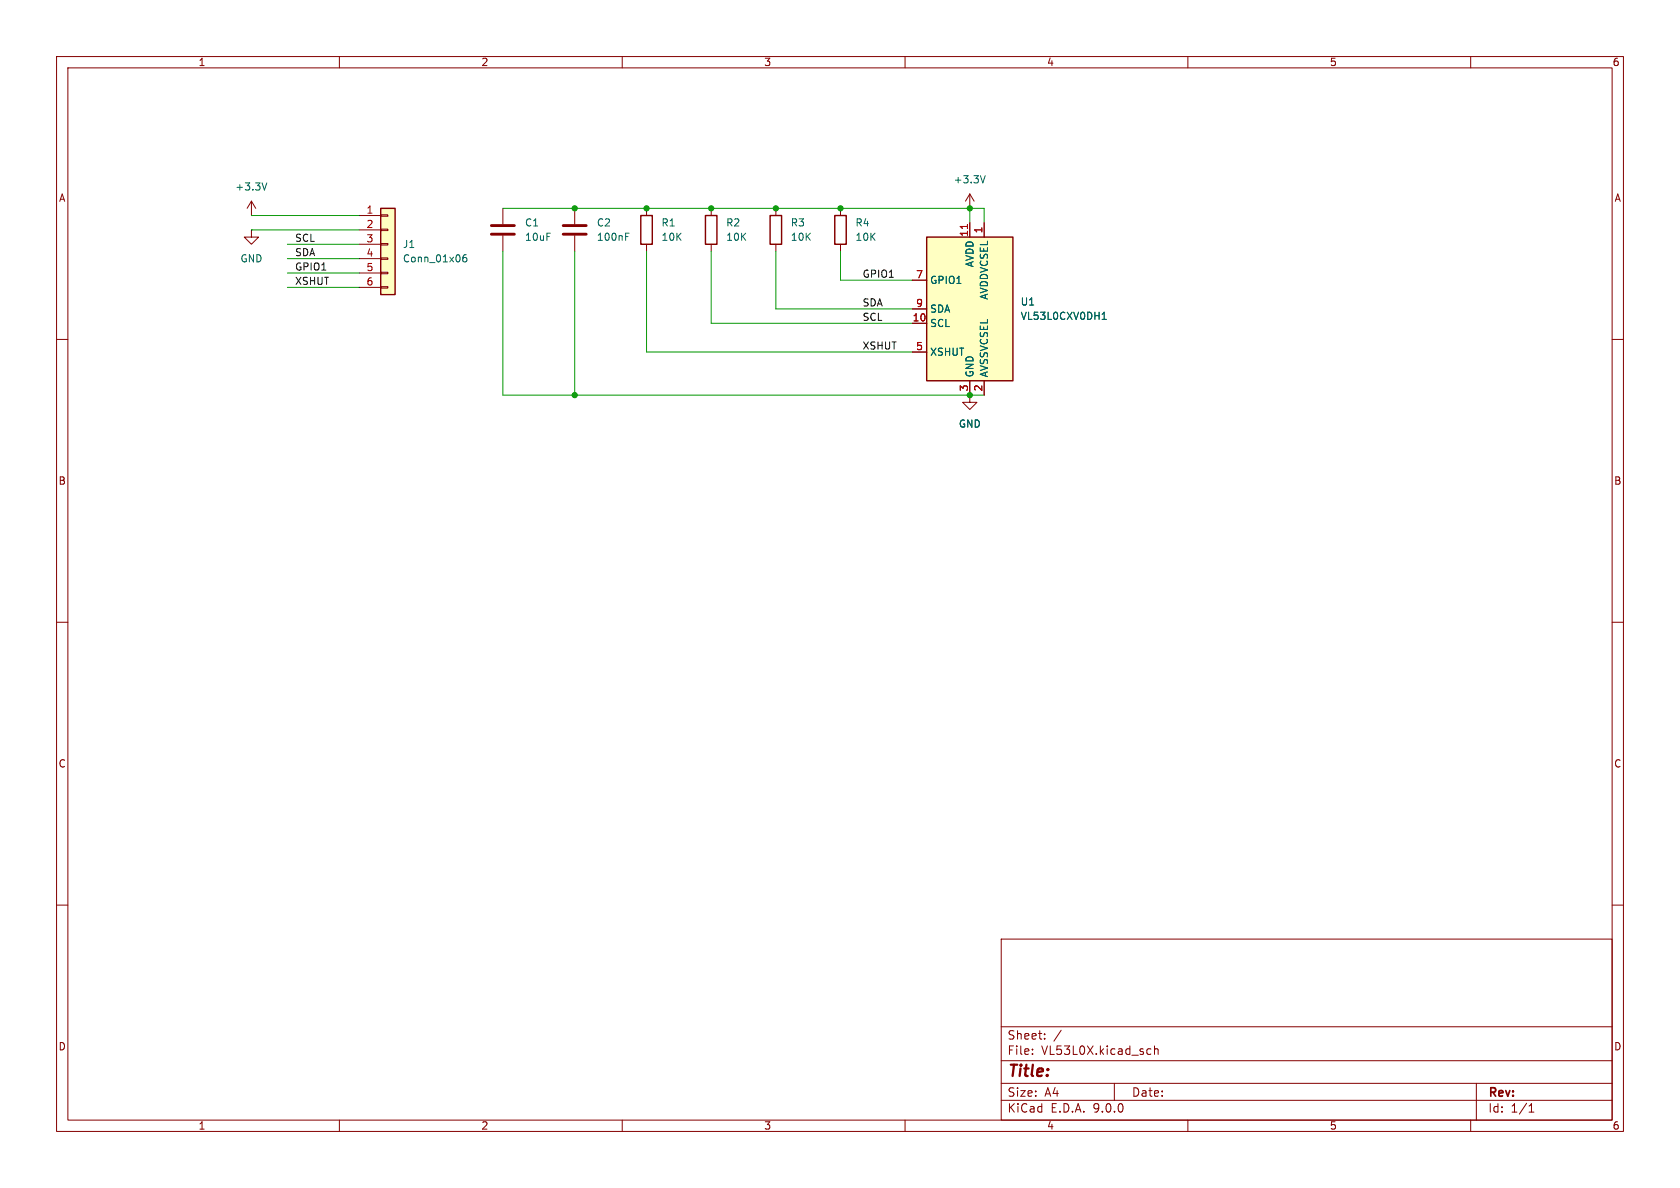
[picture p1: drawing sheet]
<svg xmlns="http://www.w3.org/2000/svg" width="297mm" height="210mm" viewBox="0 0 297 210" stroke-linecap="round" stroke-linejoin="round" font-family="sans-serif">
<g fill="none" stroke="#840000" stroke-width=".18">
<path d="M10 10h277v190h-277zM12 12h273v186h-273zM60 10v2M110 10v2M160 10v2M210 10v2M260 10v2M44.4 38.1h.1M44.4 35.6l-.7 1.2M44.4 35.6l.8 1.2M44.4 35.6v2.5M88.9 36.8v2.8"/>
<path d="M101.6 36.8v2.8M114.3 36.8v1.3M125.7 36.8v1.3M137.2 36.8v1.3M148.6 36.8v1.3M171.4 36.8h.1M171.4 34.3l-.7 1.3M171.4 34.3l.8 1.3M171.4 34.3v2.5M44.4 40.6v1.3h1.3l-1.3 1.3-1.2-1.3h1.2M44.4 40.6h.1M88.9 41.7v2.8"/>
<path d="M101.6 41.7v2.8M114.3 43.2v1.3M125.7 43.2v1.3M137.2 43.2v1.3M148.6 43.2v1.3M10 60h2M171.4 69.9v1.2h1.3l-1.3 1.3-1.2-1.3h1.2M171.4 69.9h.1M285 60h2M10 110h2M285 110h2M10 160h2"/>
<path d="M177 166h108v32h-108zM285 160h2M60 198v2M110 198v2M160 198v2M177 194.5h108M177 191.5h108M177 187.5h108M177 181.5h108M182.5 186.3v.1M182.5 185.5v.1M184.7 183.6v.1"/>
<path d="M184.7 182.8v.1M187.6 182.1l-1.3 2M197 191.5v3M203 185.4l.5 .1M203.5 186.3l-.5 .1M204.1 185.5l.2-.1 .4 .1v.9M204.1 184.9v1.5M210 198v2M260 198v2M261 191.5v6.5M270.3 196.6h.9M270.3 195.5l.4-.4v1.5"/>
</g>
<path d="M113.3 38.1h2v5.1h-2zM124.7 38.1h2v5.1h-2zM136.1 38.1h2.1v5.1h-2.1zM147.6 38.1h2v5.1h-2z" fill="none" stroke="#840000" stroke-width=".25"/>
<path d="M47.2 32.3l-.5 1.3M174.2 31.1l-.5 1.2M110.6 41.8h.4M110.6 41.2h.6" fill="none" stroke="#006464" stroke-width=".18"/>
<path d="M86.9 39.9h4M99.6 39.9h4M86.9 41.4h4M99.6 41.4h4" fill="none" stroke="#840000" stroke-width=".51"/>
<path d="M163.8 41.9h15.3v25.4h-15.3z" fill="#ffffc2"/>
<path d="M163.8 41.9h15.3v25.4h-15.3z" fill="none" stroke="#840000" stroke-width=".25"/>
<path d="M171.4 39.4v2.5M174 39.4v2.5M161.3 49.5h2.5M161.3 54.6h2.5M161.3 57.2h2.5M161.3 62.2h2.5M171.4 67.3v2.6M174 67.3v2.6" fill="none" stroke="#840000" stroke-width=".18"/>
<path d="M171 39.7v.7" fill="none" stroke="#a90000" stroke-width=".18"/>
<path d="M194.8 56.5h.8M194.8 55.6l.4-.4v1.3" fill="none" stroke="#006464" stroke-width=".18"/>
<path d="M67.3 36.8h2.5v15.3h-2.5z" fill="#ffffc2"/>
<path d="M67.3 36.8h2.5v15.3h-2.5z" fill="none" stroke="#840000" stroke-width=".25"/>
<g fill="none" stroke="#840000" stroke-width=".18">
<path d="M63.5 38.1h3.8M67.3 38h1.3v.2h-1.3zM171.4 39.4v2.5M174 39.4v2.5M63.5 40.6h3.8M63.5 43.2h3.8M63.5 45.7h3.8M63.5 48.3h3.8M63.5 50.8h3.8M67.3 40.5h1.3v.3h-1.3zM67.3 43.1h1.3v.2h-1.3zM67.3 45.6h1.3v.2h-1.3z"/>
<path d="M67.3 48.1h1.3v.3h-1.3zM67.3 50.7h1.3v.2h-1.3zM161.3 49.5h2.5M161.3 54.6h2.5M161.3 57.2h2.5M161.3 62.2h2.5M171.4 69.9h.1M171.4 67.3v2.6M174 67.3v2.6"/>
</g>
<path d="M82.4 45l-.3 .1a.86 .86 0 0 0 0 1.2l.4-.1v-.4l-.2-.3h-.2l-.3 .3M194.8 56.5h.8M194.8 55.6l.4-.4v1.3" fill="none" stroke="#006464" stroke-width=".18"/>
<g fill="none" stroke="#009600" stroke-width=".18">
<path d="M44.4 38.1h19.1M88.9 36.8h85.1v2.6M171.4 36.8v2.6M44.4 40.6h19.1M50.8 50.8h12.7M50.8 48.3h12.7M50.8 45.7h12.7M50.8 43.2h12.7M88.9 44.5v25.4h85.1M101.6 44.5v25.4M114.3 44.5v17.7h47M125.7 44.5v12.7h35.6"/>
<path d="M137.2 44.5v10.1h24.1M148.6 44.5v5h12.7"/>
</g>
<path d="M171 39.7v.7" fill="none" stroke="#a90000" stroke-width=".18"/>
<g fill="#009600" stroke="#009600" stroke-width=".18">
<circle cx="148.6" cy="36.8" r=".46"/>
<circle cx="171.4" cy="36.8" r=".46"/>
<circle cx="171.4" cy="69.9" r=".46"/>
<circle cx="137.2" cy="36.8" r=".46"/>
<circle cx="125.7" cy="36.8" r=".46"/>
<circle cx="114.3" cy="36.8" r=".46"/>
<circle cx="101.6" cy="36.8" r=".46"/>
<circle cx="101.6" cy="69.9" r=".46"/>
</g>
<text font-size="2.8" fill="#840000" x="178" y="190.9">Title:</text>
<g font-size="2.1" fill="#840000">
<text x="178" y="184">Sheet:</text>
<text x="178" y="186.7">File:</text>
<text x="184.1" y="186.7">VL53L0X.kicad_sch</text>
<text x="178" y="196.9">KiCad</text>
<text x="178" y="194.1">Size:</text>
<text x="184.7" y="194.1">A4</text>
<text x="185.7" y="196.9">E.D.A.</text>
<text x="193.3" y="196.9">9.0.0</text>
<text x="200" y="194.1">Date:</text>
<text x="263" y="194.3">Rev:</text>
<text x="263" y="196.9">Id:</text>
<text x="267.1" y="196.9">1/1</text>
</g>
<g font-size="1.8" fill="#840000">
<text x="35" y="11.9">1</text>
<text x="85" y="11.9">2</text>
<text x="135" y="11.9">3</text>
<text x="185" y="11.9">4</text>
<text x="235" y="11.9">5</text>
<text x="285" y="11.9">6</text>
<text x="10.3" y="35.9">A</text>
<text x="285.3" y="35.9">A</text>
<text x="10.3" y="85.9">B</text>
<text x="285.3" y="85.9">B</text>
<text x="10.3" y="135.9">C</text>
<text x="285.3" y="135.9">C</text>
<text x="10.3" y="185.9">D</text>
<text x="285.3" y="185.9">D</text>
<text x="35" y="199.9">1</text>
<text x="85" y="199.9">2</text>
<text x="135" y="199.9">3</text>
<text x="185" y="199.9">4</text>
<text x="235" y="199.9">5</text>
<text x="285" y="199.9">6</text>
</g>
<g font-size="1.8" fill="#006464">
<text x="41.5" y="33.9">+3.3V</text>
<text x="168.5" y="32.6">+3.3V</text>
<text x="92.7" y="40.2">C1</text>
<text x="105.4" y="40.2">C2</text>
<text x="116.8" y="40.2">R1</text>
<text x="128.3" y="40.2">R2</text>
<text x="139.7" y="40.2">R3</text>
<text x="151.1" y="40.2">R4</text>
<text x="42.4" y="46.6">GND</text>
<text x="71.1" y="44">J1</text>
<text x="71.1" y="46.6">Conn_01x06</text>
<text x="92.7" y="42.8">10uF</text>
<text x="105.4" y="42.8">100nF</text>
<text x="116.8" y="42.8">10K</text>
<text x="128.3" y="42.8">10K</text>
<text x="139.7" y="42.8">10K</text>
<text x="151.1" y="42.8">10K</text>
<text x="172.3" y="47.3" transform="rotate(-90 172.3 47.3)">AVDD</text>
<text x="164.3" y="50.4">GPIO1</text>
<text x="174.9" y="53.1" transform="rotate(-90 174.9 53.1)">AVDDVCSEL</text>
<text x="164.3" y="55.5">SDA</text>
<text x="164.3" y="58">SCL</text>
<text x="180.3" y="56.7">VL53L0CXV0DH1</text>
<text x="180.3" y="54.2">U1</text>
<text x="164.3" y="63.1">XSHUT</text>
<text x="172.3" y="66.8" transform="rotate(-90 172.3 66.8)">GND</text>
<text x="174.9" y="66.8" transform="rotate(-90 174.9 66.8)">AVSSVCSEL</text>
<text x="169.4" y="75.8">GND</text>
</g>
<g font-size="1.8" fill="#a90000">
<text x="64.7" y="37.8">1</text>
<text x="64.7" y="40.4">2</text>
<text x="171.2" y="42" transform="rotate(-90 171.2 42)">11</text>
<text x="173.7" y="41.3" transform="rotate(-90 173.7 41.3)">1</text>
<text x="64.7" y="42.9">3</text>
<text x="64.7" y="45.5">4</text>
<text x="64.7" y="48">5</text>
<text x="64.7" y="50.5">6</text>
<text x="161.9" y="49.3">7</text>
<text x="161.2" y="56.9">10</text>
<text x="161.9" y="54.4">9</text>
<text x="161.9" y="62">5</text>
<text x="171.2" y="69.3" transform="rotate(-90 171.2 69.3)">3</text>
<text x="173.7" y="69.3" transform="rotate(-90 173.7 69.3)">2</text>
</g>
<g font-size="1.8" fill="#0f0f0f">
<text x="52.1" y="47.9">GPIO1</text>
<text x="52.1" y="45.4">SDA</text>
<text x="52.1" y="42.8">SCL</text>
<text x="52.1" y="50.5">XSHUT</text>
<text x="152.4" y="49.2">GPIO1</text>
<text x="152.4" y="56.8">SCL</text>
<text x="152.4" y="54.3">SDA</text>
<text x="152.4" y="61.9">XSHUT</text>
</g>
</svg>
